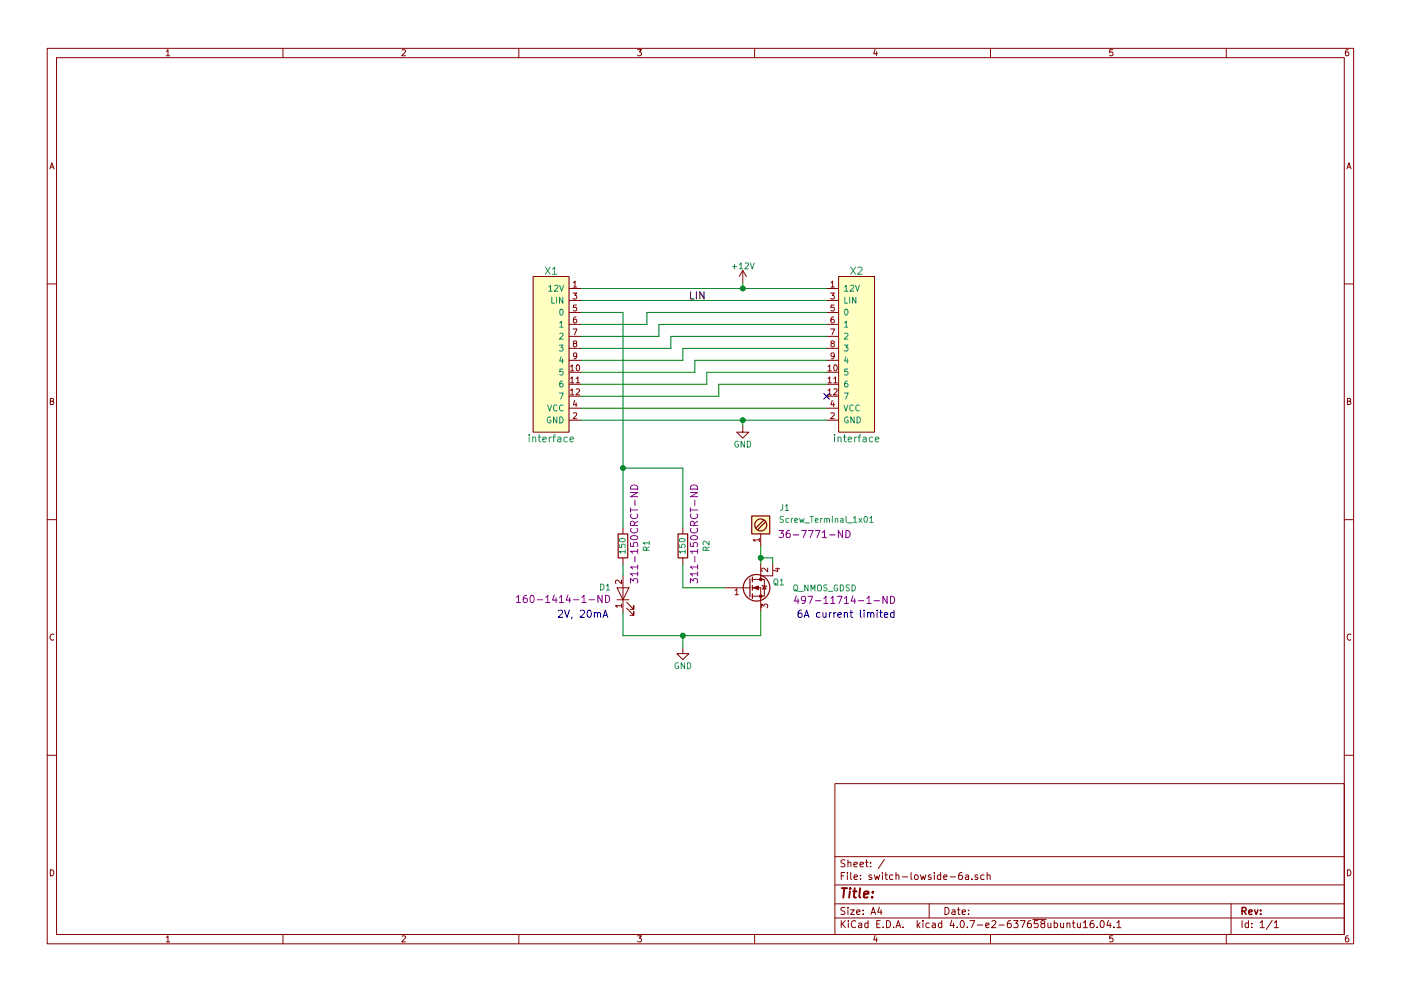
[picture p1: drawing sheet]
EESchema Schematic File Version 2
LIBS:switch-lowside-6a-rescue
LIBS:power
LIBS:device
LIBS:transistors
LIBS:conn
LIBS:linear
LIBS:regul
LIBS:74xx
LIBS:cmos4000
LIBS:adc-dac
LIBS:memory
LIBS:xilinx
LIBS:microcontrollers
LIBS:dsp
LIBS:microchip
LIBS:analog_switches
LIBS:motorola
LIBS:texas
LIBS:intel
LIBS:audio
LIBS:interface
LIBS:digital-audio
LIBS:philips
LIBS:display
LIBS:cypress
LIBS:siliconi
LIBS:opto
LIBS:atmel
LIBS:contrib
LIBS:valves
LIBS:switch-lowside-6a-cache
EELAYER 25 0
EELAYER END
$Descr A4 11693 8268
encoding utf-8
Sheet 1 1
Title ""
Date ""
Rev ""
Comp ""
Comment1 ""
Comment2 ""
Comment3 ""
Comment4 ""
$EndDescr
$Comp
L interface X1
U 1 1
P 4600 2950
F 0 "X1" H 4600 3650 60  0000 C CNN
F 1 "interface" H 4600 2250 60  0000 C CNN
F 2 "interface:interface" H 4850 3650 60  0001 C CNN
F 3 "" H 4850 3650 60  0001 C CNN
	1    4600 2950
	1    0    0    -1  
$EndComp
$Comp
L interface X2
U 1 1
P 7150 2950
F 0 "X2" H 7150 3650 60  0000 C CNN
F 1 "interface" H 7150 2250 60  0000 C CNN
F 2 "interface:interface" H 7400 3650 60  0001 C CNN
F 3 "" H 7400 3650 60  0001 C CNN
	1    7150 2950
	-1   0    0    -1  
$EndComp
Wire Wire Line
	4850 2400 6900 2400
Wire Wire Line
	4850 3500 6900 3500
Wire Wire Line
	4850 2500 6900 2500
Wire Wire Line
	6900 2600 5400 2600
Wire Wire Line
	5400 2600 5400 2700
Wire Wire Line
	5400 2700 4850 2700
Wire Wire Line
	6900 2700 5500 2700
Wire Wire Line
	5500 2700 5500 2800
Wire Wire Line
	5500 2800 4850 2800
Wire Wire Line
	4850 2900 5600 2900
Wire Wire Line
	5600 2900 5600 2800
Wire Wire Line
	5600 2800 6900 2800
Wire Wire Line
	6900 2900 5700 2900
Wire Wire Line
	5700 2900 5700 3000
Wire Wire Line
	5700 3000 4850 3000
Wire Wire Line
	4850 3100 5800 3100
Wire Wire Line
	5800 3100 5800 3000
Wire Wire Line
	5800 3000 6900 3000
Wire Wire Line
	6900 3100 5900 3100
Wire Wire Line
	5900 3100 5900 3200
Wire Wire Line
	5900 3200 4850 3200
Wire Wire Line
	6900 3200 6000 3200
Wire Wire Line
	6000 3200 6000 3300
Wire Wire Line
	6000 3300 4850 3300
Wire Wire Line
	5200 2600 5200 4400
Wire Wire Line
	5200 2600 4850 2600
Text Label 5750 2500 0    60   ~ 0
LIN
$Comp
L GND #PWR01
U 1 1
P 6200 3550
F 0 "#PWR01" H 6200 3300 50  0001 C CNN
F 1 "GND" H 6200 3400 50  0000 C CNN
F 2 "" H 6200 3550 50  0001 C CNN
F 3 "" H 6200 3550 50  0001 C CNN
	1    6200 3550
	1    0    0    -1  
$EndComp
$Comp
L +12V #PWR02
U 1 1
P 6200 2350
F 0 "#PWR02" H 6200 2200 50  0001 C CNN
F 1 "+12V" H 6200 2490 50  0000 C CNN
F 2 "" H 6200 2350 50  0001 C CNN
F 3 "" H 6200 2350 50  0001 C CNN
	1    6200 2350
	1    0    0    -1  
$EndComp
Wire Wire Line
	6200 3550 6200 3500
Connection ~ 6200 3500
Wire Wire Line
	6200 2350 6200 2400
Connection ~ 6200 2400
$Comp
L Q_NMOS_GDSD Q1
U 1 1
P 6250 4900
F 0 "Q1" H 6550 4950 50  0000 R CNN
F 1 "Q_NMOS_GDSD" H 7150 4900 50  0000 R CNN
F 2 "TO_SOT_Packages_SMD:SOT-223" H 6450 5000 50  0001 C CNN
F 3 "http://www.st.com/content/ccc/resource/technical/document/datasheet/6a/ee/fb/b9/6a/2a/40/b2/CD00232752.pdf/files/CD00232752.pdf/jcr:content/translations/en.CD00232752.pdf" H 6250 4900 50  0001 C CNN
F 4 "497-11714-1-ND" H 7050 4800 60  0000 C CNN "DIGIKEY"
	1    6250 4900
	1    0    0    -1  
$EndComp
$Comp
L LED D1
U 1 1
P 5200 4950
F 0 "D1" V 5250 5100 50  0000 C CNN
F 1 "LITEON-LTST-C170KGKT" H 5200 4850 50  0001 C CNN
F 2 "LEDs:LED_0805" H 5200 4950 50  0001 C CNN
F 3 "http://optoelectronics.liteon.com/upload/download/DS22-2000-073/S_110_LTST-C170KGKT.pdf" H 5200 4950 50  0001 C CNN
F 4 "160-1414-1-ND" V 5150 5450 60  0000 C CNN "DIGIKEY"
	1    5200 4950
	0    -1   -1   0   
$EndComp
Text Notes 4650 5150 0    60   ~ 0
2V, 20mA
$Comp
L R R2
U 1 1
P 5700 4550
F 0 "R2" V 5500 4550 50  0000 C CNN
F 1 "150" V 5700 4550 50  0000 C CNN
F 2 "Resistors_SMD:R_0805" V 5630 4550 50  0001 C CNN
F 3 "" H 5700 4550 50  0001 C CNN
F 4 "311-150CRCT-ND" V 5600 4450 60  0000 C CNN "DIGIKEY"
	1    5700 4550
	-1   0    0    1   
$EndComp
Text Notes 6650 5150 0    60   ~ 0
6A current limited
$Comp
L R R1
U 1 1
P 5200 4550
F 0 "R1" V 5000 4550 50  0000 C CNN
F 1 "150" V 5200 4550 50  0000 C CNN
F 2 "Resistors_SMD:R_0805" V 5130 4550 50  0001 C CNN
F 3 "" H 5200 4550 50  0001 C CNN
F 4 "311-150CRCT-ND" V 5100 4450 60  0000 C CNN "DIGIKEY"
	1    5200 4550
	-1   0    0    1   
$EndComp
Wire Wire Line
	5200 4700 5200 4800
Connection ~ 5200 3900
Wire Wire Line
	5200 5100 5200 5300
Wire Wire Line
	5200 5300 6350 5300
Wire Wire Line
	6350 5300 6350 5100
Wire Wire Line
	5700 4700 5700 4900
Wire Wire Line
	5700 4900 6050 4900
Wire Wire Line
	5700 4400 5700 3900
Wire Wire Line
	6350 4550 6350 4700
Wire Wire Line
	6450 4700 6450 4650
Wire Wire Line
	6450 4650 6350 4650
Connection ~ 6350 4650
$Comp
L GND #PWR03
U 1 1
P 5700 5400
F 0 "#PWR03" H 5700 5150 50  0001 C CNN
F 1 "GND" H 5700 5250 50  0000 C CNN
F 2 "" H 5700 5400 50  0001 C CNN
F 3 "" H 5700 5400 50  0001 C CNN
	1    5700 5400
	1    0    0    -1  
$EndComp
Wire Wire Line
	5700 5300 5700 5400
Connection ~ 5700 5300
$Comp
L Screw_Terminal_1x01 J1
U 1 1
P 6350 4350
F 0 "J1" V 6200 4550 50  0000 C TNN
F 1 "Screw_Terminal_1x01" V 6300 4900 50  0000 C TNN
F 2 "connectors:TERM_SCREW_M3" H 6350 4225 50  0001 C CNN
F 3 "" H 6350 4250 50  0001 C CNN
F 4 "36-7771-ND" V 6450 4800 60  0000 C CNN "DIGIKEY"
	1    6350 4350
	0    1    1    0   
$EndComp
Wire Wire Line
	5700 3900 5200 3900
NoConn ~ 6900 3300
Wire Wire Line
	4850 3400 6900 3400
$EndSCHEMATC
